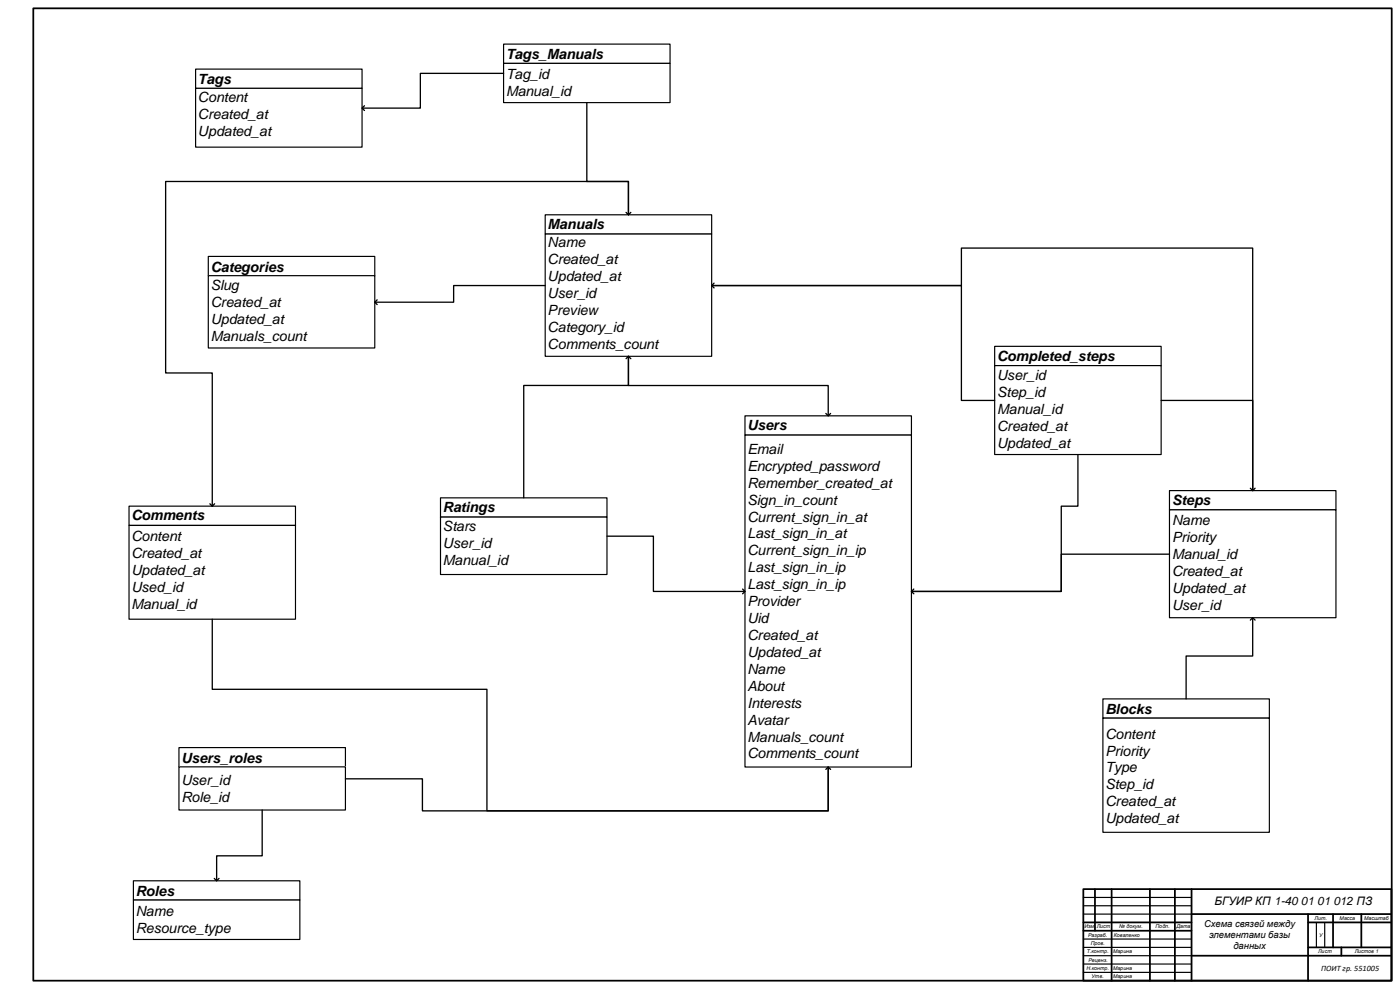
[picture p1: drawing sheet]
<svg xmlns="http://www.w3.org/2000/svg" width="841mm" height="594mm" viewBox="0 0 841 594" stroke-linecap="round" stroke-linejoin="round" font-family="sans-serif">
<g fill="none" stroke="#000" stroke-width="1.1">
<path d="M20 5h816v584h-816zM651 534h185v55h-185zM658 534v25M668 534v55M691 534v55M706 534v55M716 534v55M651 559h65M651 554h65M716 549h120M786 554h50M786 549v40"/>
<path d="M801 549v20M818 549v20M716 574h120M786 569h50M806 569v5"/>
</g>
<path d="M651 539h65M651 549h65M651 544h65M791 554v15M796 554v15M651 564h65M651 569h65M651 574h65M651 579h65M651 584h65" fill="none" stroke="#000" stroke-width=".71"/>
<path d="M447 250h100v11h-100z" fill-rule="evenodd" fill="#fff"/>
<path d="M447 250h100v11h-100z" fill="none" stroke="#000" stroke-width=".71"/>
<path d="M447 261h100v200h-100z" fill-rule="evenodd" fill="#fff"/>
<path d="M447 261h100v200h-100z" fill="none" stroke="#000" stroke-width=".71"/>
<path d="M80 529h100v12h-100z" fill-rule="evenodd" fill="#fff"/>
<path d="M80 529h100v12h-100z" fill="none" stroke="#000" stroke-width=".71"/>
<path d="M80 541h100v23h-100z" fill-rule="evenodd" fill="#fff"/>
<path d="M80 541h100v23h-100z" fill="none" stroke="#000" stroke-width=".71"/>
<path d="M107 449h100v12h-100z" fill-rule="evenodd" fill="#fff"/>
<path d="M107 449h100v12h-100z" fill="none" stroke="#000" stroke-width=".71"/>
<path d="M107 461h100v26h-100z" fill-rule="evenodd" fill="#fff"/>
<path d="M107 461h100v26h-100z" fill="none" stroke="#000" stroke-width=".71"/>
<path d="M496 462l2-1 1 1M498 461v26h-244v-19h-46M158 487v27h-28v15M129 528l1 1 2-1" fill="none" stroke="#000" stroke-width=".79"/>
<path d="M328 129h99v12h-99z" fill-rule="evenodd" fill="#fff"/>
<path d="M328 129h99v12h-99z" fill="none" stroke="#000" stroke-width=".71"/>
<path d="M328 141h99v73h-99z" fill-rule="evenodd" fill="#fff"/>
<path d="M328 141h99v73h-99z" fill="none" stroke="#000" stroke-width=".71"/>
<path d="M125 154h100v12h-100z" fill-rule="evenodd" fill="#fff"/>
<path d="M125 154h100v12h-100z" fill="none" stroke="#000" stroke-width=".71"/>
<path d="M125 166h100v43h-100z" fill-rule="evenodd" fill="#fff"/>
<path d="M125 166h100v43h-100z" fill="none" stroke="#000" stroke-width=".71"/>
<path d="M703 295h99v11h-99z" fill-rule="evenodd" fill="#fff"/>
<path d="M703 295h99v11h-99z" fill="none" stroke="#000" stroke-width=".71"/>
<path d="M703 306h99v65h-99z" fill-rule="evenodd" fill="#fff"/>
<path d="M703 306h99v65h-99z" fill="none" stroke="#000" stroke-width=".71"/>
<path d="M662 420h100v11h-100z" fill-rule="evenodd" fill="#fff"/>
<path d="M662 420h100v11h-100z" fill="none" stroke="#000" stroke-width=".71"/>
<path d="M662 431h100v69h-100z" fill-rule="evenodd" fill="#fff"/>
<path d="M662 431h100v69h-100z" fill="none" stroke="#000" stroke-width=".71"/>
<path d="M78 304h100v12h-100z" fill-rule="evenodd" fill="#fff"/>
<path d="M78 304h100v12h-100z" fill="none" stroke="#000" stroke-width=".71"/>
<path d="M78 316h100v56h-100z" fill-rule="evenodd" fill="#fff"/>
<path d="M78 316h100v56h-100z" fill="none" stroke="#000" stroke-width=".71"/>
<path d="M597 208h100v12h-100z" fill-rule="evenodd" fill="#fff"/>
<path d="M597 208h100v12h-100z" fill="none" stroke="#000" stroke-width=".71"/>
<path d="M597 220h100v53h-100z" fill-rule="evenodd" fill="#fff"/>
<path d="M597 220h100v53h-100z" fill="none" stroke="#000" stroke-width=".71"/>
<path d="M117 42h100v11h-100z" fill-rule="evenodd" fill="#fff"/>
<path d="M117 42h100v11h-100z" fill="none" stroke="#000" stroke-width=".71"/>
<path d="M117 53h100v35h-100z" fill-rule="evenodd" fill="#fff"/>
<path d="M117 53h100v35h-100z" fill="none" stroke="#000" stroke-width=".71"/>
<path d="M302 27h100v11h-100z" fill-rule="evenodd" fill="#fff"/>
<path d="M302 27h100v11h-100z" fill="none" stroke="#000" stroke-width=".71"/>
<path d="M302 38h100v24h-100z" fill-rule="evenodd" fill="#fff"/>
<path d="M302 38h100v24h-100z" fill="none" stroke="#000" stroke-width=".71"/>
<path d="M265 299h100v12h-100z" fill-rule="evenodd" fill="#fff"/>
<path d="M265 299h100v12h-100z" fill="none" stroke="#000" stroke-width=".71"/>
<path d="M265 311h100v34h-100z" fill-rule="evenodd" fill="#fff"/>
<path d="M265 311h100v34h-100z" fill="none" stroke="#000" stroke-width=".71"/>
<g fill="none" stroke="#000" stroke-width=".79">
<path d="M302 44h-49v21h-35M219 64l-1 1 1 1M352 62v47h26v20v-20h-278v115h28v80M376 128l2 1 1-1M328 171h-56v11h-47M429 170l-2 1 2 2M227 180l-2 2 2 1M376 215l2-1 1 1M496 248l2 2 1-2M498 250v-18h-120v-18v17h-63v68M597 240h-19v-69h-151h151v-22h174v146v-55h-54M647 273v31h-9v51h-90h90v-22h65"/>
<path d="M751 293l1 2 2-2M126 303l2 1 1-1M365 322h28v33h54M446 354l1 1-1 2M549 354l-1 1 1 2M128 372v42h164v73h206v-26M751 372l1-1 2 1M752 371v23h-40v26"/>
</g>
<g font-size="8.5">
<text x="304" y="36">Tags_Manuals</text>
<text x="304" y="47">Tag_id</text>
<text x="119" y="51">Tags</text>
<text x="304" y="58">Manual_id</text>
<text x="119" y="62">Content</text>
<text x="119" y="72">Created_at</text>
<text x="119" y="82">Updated_at</text>
<text x="329" y="138">Manuals</text>
<text x="329" y="148">Name</text>
<text x="329" y="159">Created_at</text>
<text x="127" y="163">Categories</text>
<text x="329" y="169">Updated_at</text>
<text x="127" y="174">Slug</text>
<text x="329" y="179">User_id</text>
<text x="127" y="185">Created_at</text>
<text x="329" y="189">Preview</text>
<text x="127" y="195">Updated_at</text>
<text x="329" y="199">Category_id</text>
<text x="127" y="205">Manuals_count</text>
<text x="329" y="209">Comments_count</text>
<text x="599" y="217">Completed_steps</text>
<text x="599" y="229">User_id</text>
<text x="599" y="239">Step_id</text>
<text x="599" y="249">Manual_id</text>
<text x="449" y="258">Users</text>
<text x="599" y="259">Created_at</text>
<text x="599" y="269">Updated_at</text>
<text x="449" y="273">Email</text>
<text x="449" y="283">Encrypted_password</text>
<text x="449" y="293">Remember_created_at</text>
<text x="449" y="303">Sign_in_count</text>
<text x="704" y="303">Steps</text>
<text x="266" y="307">Ratings</text>
<text x="79" y="312">Comments</text>
<text x="449" y="313">Current_sign_in_at</text>
<text x="704" y="315">Name</text>
<text x="266" y="319">Stars</text>
<text x="449" y="323">Last_sign_in_at</text>
<text x="79" y="325">Content</text>
<text x="266" y="329">User_id</text>
<text x="704" y="326">Priority</text>
<text x="79" y="335">Created_at</text>
<text x="449" y="334">Current_sign_in_ip</text>
<text x="704" y="336">Manual_id</text>
<text x="266" y="339">Manual_id</text>
<text x="79" y="345">Updated_at</text>
<text x="449" y="344">Last_sign_in_ip</text>
<text x="704" y="346">Created_at</text>
<text x="449" y="354">Last_sign_in_ip</text>
<text x="79" y="355">Used_id</text>
<text x="704" y="356">Updated_at</text>
<text x="79" y="366">Manual_id</text>
<text x="449" y="364">Provider</text>
<text x="704" y="366">User_id</text>
<text x="449" y="374">Uid</text>
<text x="449" y="384">Created_at</text>
<text x="449" y="395">Updated_at</text>
<text x="449" y="405">Name</text>
<text x="449" y="415">About</text>
<text x="449" y="425">Interests</text>
<text x="664" y="429">Blocks</text>
<text x="449" y="435">Avatar</text>
<text x="664" y="444">Content</text>
<text x="449" y="445">Manuals_count</text>
<text x="449" y="456">Comments_count</text>
<text x="664" y="454">Priority</text>
<text x="109" y="458">Users_roles</text>
<text x="664" y="464">Type</text>
<text x="109" y="471">User_id</text>
<text x="664" y="474">Step_id</text>
<text x="109" y="482">Role_id</text>
<text x="664" y="484">Created_at</text>
<text x="664" y="494">Updated_at</text>
<text x="82" y="538">Roles</text>
<text x="82" y="550">Name</text>
<text x="82" y="560">Resource_type</text>
</g>
<text font-size="7" x="729" y="544">БГУИР КП 1-40 01 01 012 ПЗ</text>
<g font-size="5.7">
<text x="723" y="557">Схема связей между</text>
<text x="726" y="563">элементами базы</text>
<text x="741" y="570">данных</text>
</g>
<text font-size="4.9" x="794" y="583">ПОИТ гр. 551005</text>
<g font-size="3.2">
<text x="651" y="558">Изм.</text>
<text x="659" y="558">Лист</text>
<text x="677" y="558">докум.</text>
<text x="694" y="558">Подп.</text>
<text x="707" y="558">Дата</text>
<text x="790" y="553">Лит.</text>
<text x="805" y="553">Масса</text>
<text x="819" y="553">Масштаб</text>
<text x="654" y="563">Разраб.</text>
<text x="669" y="563">Коваленко</text>
<text x="792" y="563">У</text>
<text x="655" y="568">Пров.</text>
<text x="653" y="573">Т.контр.</text>
<text x="669" y="573">Марина</text>
<text x="792" y="573">Лист</text>
<text x="814" y="573">Листов 1</text>
<text x="654" y="578">Реценз.</text>
<text x="653" y="583">Н.контр.</text>
<text x="656" y="588">Утв.</text>
<text x="669" y="583">Марина</text>
<text x="669" y="588">Марина</text>
</g>
</svg>
